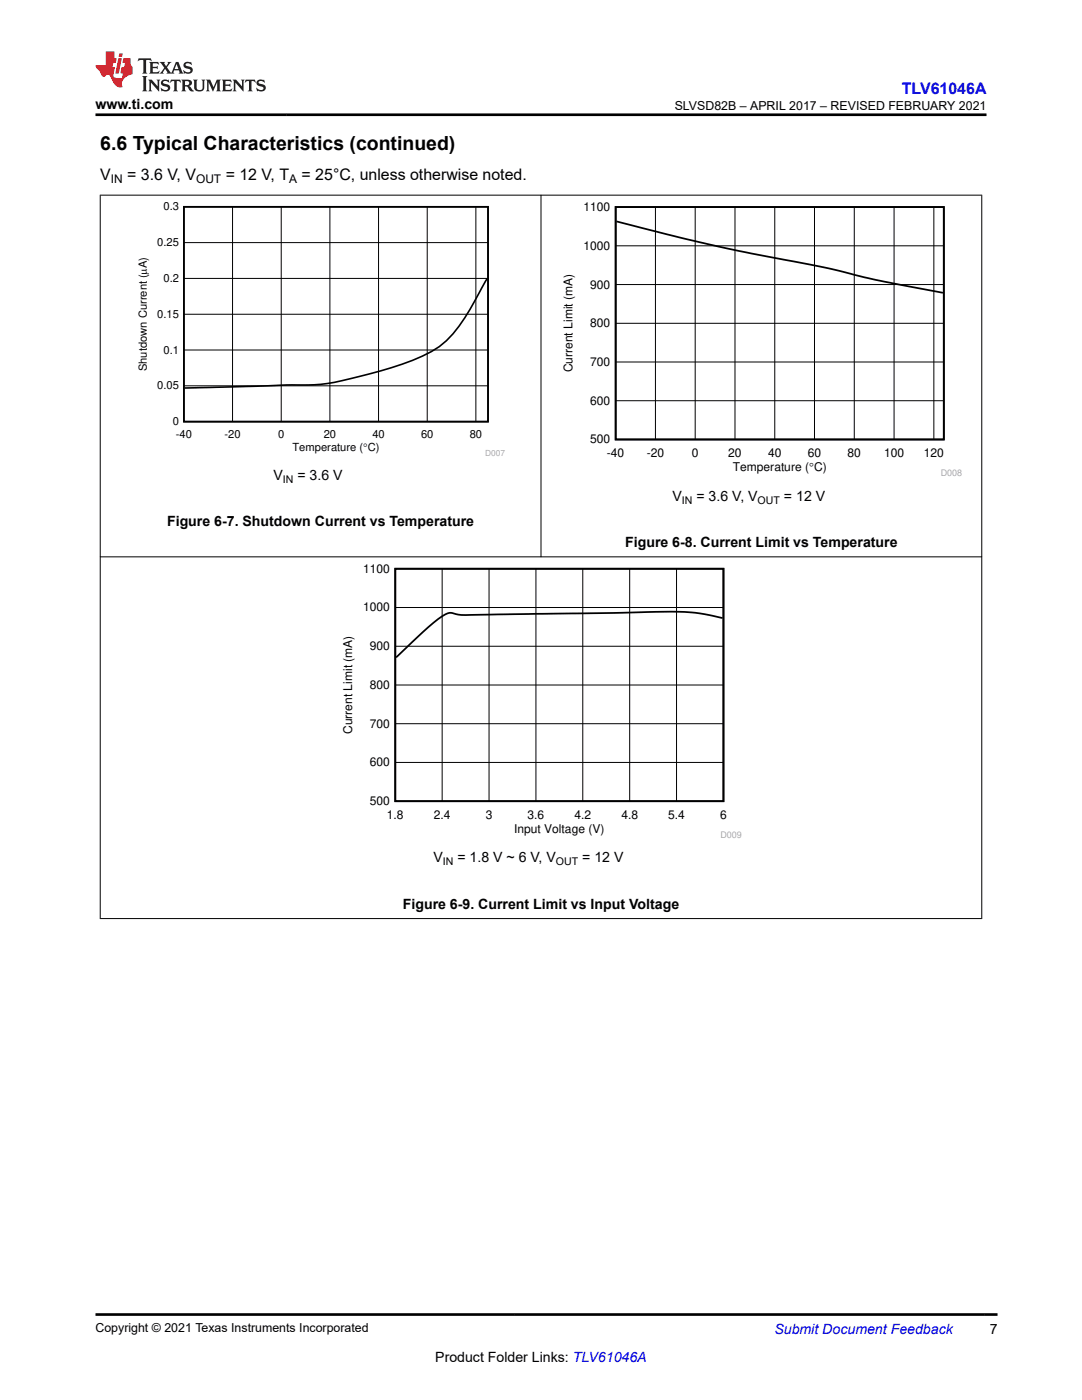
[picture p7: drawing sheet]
<svg xmlns="http://www.w3.org/2000/svg" width="216mm" height="279mm" viewBox="0 0 216 279" stroke-linecap="round" stroke-linejoin="round" font-family="sans-serif">
<path d="M36.7 41.3h60.7v42.8h-60.7zM97.2 55.6l-2.5 4.6a27.5 27.5 0 0 1-7 9 44 44 0 0 1-13.8 5.4l-2.1 .5a40.5 40.5 0 0 1-14.6 1.7l-20.4 .6" fill="none" stroke="#000" stroke-width=".32"/>
<path d="M36.7 55.6h60.7M36.7 48.4h60.7M46.4 41.3v42.9M56.1 41.3v42.9M65.8 41.3v42.9M75.5 41.3v42.9M85.2 41.3v42.9M95 41.3v42.9M36.7 77h60.7M36.7 69.9h60.7M36.7 62.7h60.7" fill="none" stroke="#000" stroke-width=".2"/>
<path d="M111.9 40.4h80.1v54.7h-80.1z" fill-rule="evenodd" fill="#fff"/>
<path d="M122.8 41.3h65.5v46.4h-65.5zM123 44.2l15.7 3.9a546.3 546.3 0 0 0 26.9 5.5l9.2 2.3 13.4 2.5" fill="none" stroke="#000" stroke-width=".35"/>
<g fill="none" stroke="#000" stroke-width=".2">
<path d="M122.8 56.8h65.5M122.8 49.1h65.5M130.8 41.3v46.4M138.7 41.3v46.4M146.7 41.3v46.4M154.6 41.3v46.4M162.5 41.3v46.4M170.5 41.3v46.4M178.4 41.3v46.4M186.3 41.3v46.4M122.8 80h65.5M122.8 72.2h65.5"/>
<path d="M122.8 64.5h65.5"/>
</g>
<path d="M67.9 112.6h80.1v54.7h-80.1z" fill-rule="evenodd" fill="#fff"/>
<path d="M78.9 113.5h65.5v46.4h-65.5zM144.2 123.3l-.8-.1a38.5 38.5 0 0 0-12.6-1.1l-31.5 .5a57.4 57.4 0 0 1-8.3 0l-.7-.3a2.24 2.24 0 0 0-2.1 .7 106.1 106.1 0 0 0-9.2 8.2" fill="none" stroke="#000" stroke-width=".35"/>
<g fill="none" stroke="#000" stroke-width=".2">
<path d="M19.9 38.9h176.1M20 38.9v144.5M108 38.9v72.3M195.9 38.9v144.5M19.9 111.1h176.1M88.2 113.5v46.4M97.6 113.5v46.4M106.9 113.5v46.4M116.3 113.5v46.4M125.6 113.5v46.4M135 113.5v46.4M78.9 136.7h65.5"/>
<path d="M78.9 129h65.5M78.9 121.2h65.5M78.9 152.2h65.5M78.9 144.4h65.5M19.9 183.3h176.1"/>
</g>
<path d="M27.7 11.6l-.2 .6 .5-.2h.6v.1v2.2l-.2 .4h1l-.2-.4v-2.2v-.1h.5l.5 .2-.1-.6zM29.8 12.4l.2 .3v1.6l-.2 .4h1.9l.1-.6a1.08 1.08 0 0 1-1.3 .2v-.7h.6l.4 .2v-.7l-.4 .2h-.6v-.5l.2-.2a1 1 0 0 1 1 .3l-.1-.5zM31.8 12.4l1 1.1-1 1.2h.9l-.2-.2 .4-.8 .5 .8-.2 .2h1.6l-.2-.2 .1-.5h1l.1 .5-.1 .2h.9l-.2-.4-.8-1.9h-.5l-1 2.1-.8-1.1 .9-1h-.8l.2 .2-.5 .6-.3-.6 .1-.2zM35.2 12.8l.4 1h-.8zM36.8 12.5a.65 .65 0 0 0-.2 .7 .65 .65 0 0 0 .6 .5l.7 .1 .1 .3a.79 .79 0 0 1-.7 .4 .79 .79 0 0 1-.7-.5l.1 .7 .2-.1a.93 .93 0 0 0 1.1 0 .93 .93 0 0 0 .4-.9 1.46 1.46 0 0 0-1.2-.6l-.1-.3a1.09 1.09 0 0 1 1.2 .2l-.2-.6-.1 .1-.6-.2zM28.4 15.2l.2 .4v2.2l-.2 .4h1l-.2-.4v-2.2l.2-.4zM29.6 15.9l.2 .4v1.5l-.2 .4h.8l-.3-.4v-1.3l1.7 1.8v-2l.2-.4h-.8l.2 .2 .1 1.1-1.2-1.3zM32.3 16a.65 .65 0 0 0-.2 .8 .65 .65 0 0 0 .7 .4l.6 .2 .1 .2a.79 .79 0 0 1-.7 .4 .79 .79 0 0 1-.7-.5l.1 .7 .2-.1a.93 .93 0 0 0 1.1 .1 .93 .93 0 0 0 .4-1 1.46 1.46 0 0 0-1.2-.5l-.1-.4a1.09 1.09 0 0 1 1.2 .2l-.2-.6-.1 .1-.6-.1zM34.1 15.9l-.1 .6a.63 .63 0 0 1 .7-.3l.1 1.6-.3 .4h1l-.2-.4v-1.6a.66 .66 0 0 1 .8 .3l-.1-.6zM36.2 15.9l.2 .4v1.5l-.2 .4h.9l-.2-.2v-.7h.5l.1 .2a.79 .79 0 0 0 1.2 .6l-1-.9a.61 .61 0 0 0 .6-.6 .61 .61 0 0 0-.5-.7zM36.9 16.2h.2a.47 .47 0 0 1 .5 .1 .47 .47 0 0 1 .1 .5l-.2 .1-.6 .1zM38.5 15.9l.2 .2a2.27 2.27 0 0 0 .4 2 1.04 1.04 0 0 0 1.7-.7v-1.3l.2-.2h-.8l.2 .4v1.1a.6 .6 0 0 1-.6 .6 .6 .6 0 0 1-.6-.6v-1.1l.3-.4zM41.1 15.9l.2 .4v1.5l-.2 .4h.7l-.2-.4v-1.4l.9 1.9 .8-1.9v1.4l-.2 .4h1l-.3-.4v-1.5l.3-.4h-.8l-.7 1.5-.7-1.5zM44.3 15.9l.2 .4v1.5l-.2 .4h1.9l.1-.6a1.09 1.09 0 0 1-1.3 .2v-.7h.6l.4 .2v-.6l-.4 .2h-.6v-.6l.2-.1a1.01 1.01 0 0 1 1 .3l-.1-.6zM46.4 15.9l.3 .4v1.5l-.3 .4h.8l-.2-.4v-1.3l1.6 1.8v-2l.2-.4h-.7l.2 .2v1.1l-1.2-1.3zM49 15.9l-.1 .6a.63 .63 0 0 1 .8-.3v1.6l-.3 .4h1l-.2-.4v-1.6a.66 .66 0 0 1 .8 .3l-.1-.6zM51.4 16a.65 .65 0 0 0-.2 .8 .65 .65 0 0 0 .6 .4l.6 .2 .2 .2a.79 .79 0 0 1-.8 .4 .79 .79 0 0 1-.6-.5l.1 .7 .2-.1a.93 .93 0 0 0 1 .1 .93 .93 0 0 0 .5-1 1.46 1.46 0 0 0-1.3-.5l-.1-.4a1.09 1.09 0 0 1 1.3 .2l-.2-.6-.2 .1-.5-.1z" fill="#231f20"/>
<path d="M21.1 10.3v2.7h-2v.4l.9 1a.95 .95 0 0 0 .9 .9 .59 .59 0 0 1 .6-.4 .59 .59 0 0 1 .5 .3l.4 .8a1.59 1.59 0 0 0 2.1 1.4 1.61 1.61 0 0 1 1-2.3l1-.3-.1-1.5a1.59 1.59 0 0 1-.4-1.7h-1.4l-.2 .9h.5l-.1 .9h-.5l-.2 .9v.3l.4 .1-.2 .9h-.6a.73 .73 0 0 1-1.1-.7l.3-1.5h-.5l.2-.9h.5l.2-.9h-.5v-1.3zM23.6 11.6l-.6 3.1h.7l.6-3.1zM23.8 10.7l-.1 .6h.7l.1-.6z" fill="#ed1c24"/>
<path d="M19.1 22.9h177.8M19 262.3h180" fill="none" stroke="#000" stroke-width=".53"/>
<text font-size="3.9" x="20" y="29.9">6.6 Typical Characteristics (continued)</text>
<text font-size="3.2" fill="#00f" x="180" y="18.7">TLV61046A</text>
<g font-size="3.2">
<text x="20" y="35.8">V</text>
<text x="25.4" y="35.8">= 3.6 V, V</text>
<text x="45" y="35.8">= 12 V, T</text>
<text x="60.2" y="35.8">= 25°C, unless otherwise noted.</text>
</g>
<g font-size="2.8">
<text x="19.1" y="21.8">www.ti.com</text>
<text x="54.6" y="95.8">V</text>
<text x="59.4" y="95.8">= 3.6 V</text>
<text x="134.2" y="99.9">V</text>
<text x="139" y="99.9">= 3.6 V, V</text>
<text x="156.4" y="99.9">= 12 V</text>
<text x="33.3" y="105">Figure 6-7. Shutdown Current vs Temperature</text>
<text x="124.7" y="109.1">Figure 6-8. Current Limit vs Temperature</text>
<text x="86.5" y="172.1">V</text>
<text x="91.3" y="172.1">= 1.8 V ~ 6 V, V</text>
<text x="116.2" y="172.1">= 12 V</text>
<text x="80.4" y="181.3">Figure 6-9. Current Limit vs Input Voltage</text>
<text x="197.5" y="266.1">7</text>
<text x="86.8" y="271.7">Product Folder Links: TLV61046A</text>
</g>
<text font-size="2.8" fill="#00f" x="154.5" y="266.2">Submit Document Feedback</text>
<g font-size="2.5">
<text x="134.6" y="21.9">SLVSD82B – APRIL 2017 – REVISED FEBRUARY 2021</text>
<text x="19.1" y="265.9">Copyright © 2021 Texas Instruments Incorporated</text>
</g>
<g font-size="2.4">
<text x="22.1" y="36.5">IN</text>
<text x="39.1" y="36.5">OUT</text>
<text x="57.7" y="36.5">A</text>
<text x="116.4" y="42.1">1100</text>
<text x="116.4" y="49.8">1000</text>
<text x="117.8" y="57.6">900</text>
<text x="117.8" y="65.3">800</text>
<text x="114.2" y="74.3" transform="rotate(-90 114.2 74.3)">Current Limit (mA)</text>
<text x="117.8" y="73">700</text>
<text x="117.8" y="80.8">600</text>
<text x="117.8" y="88.5">500</text>
<text x="121.1" y="91.2">-40</text>
<text x="129" y="91.2">-20</text>
<text x="138.1" y="91.2">0</text>
<text x="145.3" y="91.2">20</text>
<text x="146.2" y="94">Temperature (qC)</text>
<text x="153.3" y="91.2">40</text>
<text x="161.2" y="91.2">60</text>
<text x="169.1" y="91.2">80</text>
<text x="176.4" y="91.2">100</text>
<text x="184.3" y="91.2">120</text>
<text x="72.5" y="114.3">1100</text>
<text x="72.5" y="122">1000</text>
<text x="73.8" y="129.8">900</text>
<text x="73.8" y="137.5">800</text>
<text x="70.3" y="146.5" transform="rotate(-90 70.3 146.5)">Current Limit (mA)</text>
<text x="73.8" y="145.2">700</text>
<text x="73.8" y="152.9">600</text>
<text x="73.8" y="160.7">500</text>
<text x="77.2" y="163.4">1.8</text>
<text x="86.6" y="163.4">2.4</text>
<text x="96.9" y="163.4">3</text>
<text x="102.6" y="166.2">Input Voltage (V)</text>
<text x="105.3" y="163.4">3.6</text>
<text x="114.6" y="163.4">4.2</text>
<text x="124" y="163.4">4.8</text>
<text x="133.3" y="163.4">5.4</text>
<text x="143.7" y="163.4">6</text>
</g>
<g font-size="2.2">
<text x="32.6" y="42">0.3</text>
<text x="31.4" y="49.1">0.25</text>
<text x="32.6" y="56.3">0.2</text>
<text x="31.4" y="63.4">0.15</text>
<text x="32.6" y="70.6">0.1</text>
<text x="29.3" y="74.1" transform="rotate(-90 29.3 74.1)">Shutdown Current (PA)</text>
<text x="31.4" y="77.7">0.05</text>
<text x="34.5" y="84.9">0</text>
<text x="35.1" y="87.4">-40</text>
<text x="44.8" y="87.4">-20</text>
<text x="55.5" y="87.4">0</text>
<text x="58.4" y="90">Temperature (qC)</text>
<text x="64.6" y="87.4">20</text>
<text x="74.3" y="87.4">40</text>
<text x="84" y="87.4">60</text>
<text x="93.7" y="87.4">80</text>
</g>
<g font-size="2.1">
<text x="56.5" y="96.4">IN</text>
<text x="136.1" y="100.5">IN</text>
<text x="151.2" y="100.5">OUT</text>
<text x="88.4" y="172.7">IN</text>
<text x="110.9" y="172.7">OUT</text>
</g>
<g font-size="1.8" fill="#a8a8a8">
<text x="187.7" y="95">D008</text>
<text x="143.8" y="167.2">D009</text>
</g>
<text font-size="1.7" fill="#a8a8a8" x="96.8" y="90.9">D007</text>
</svg>
